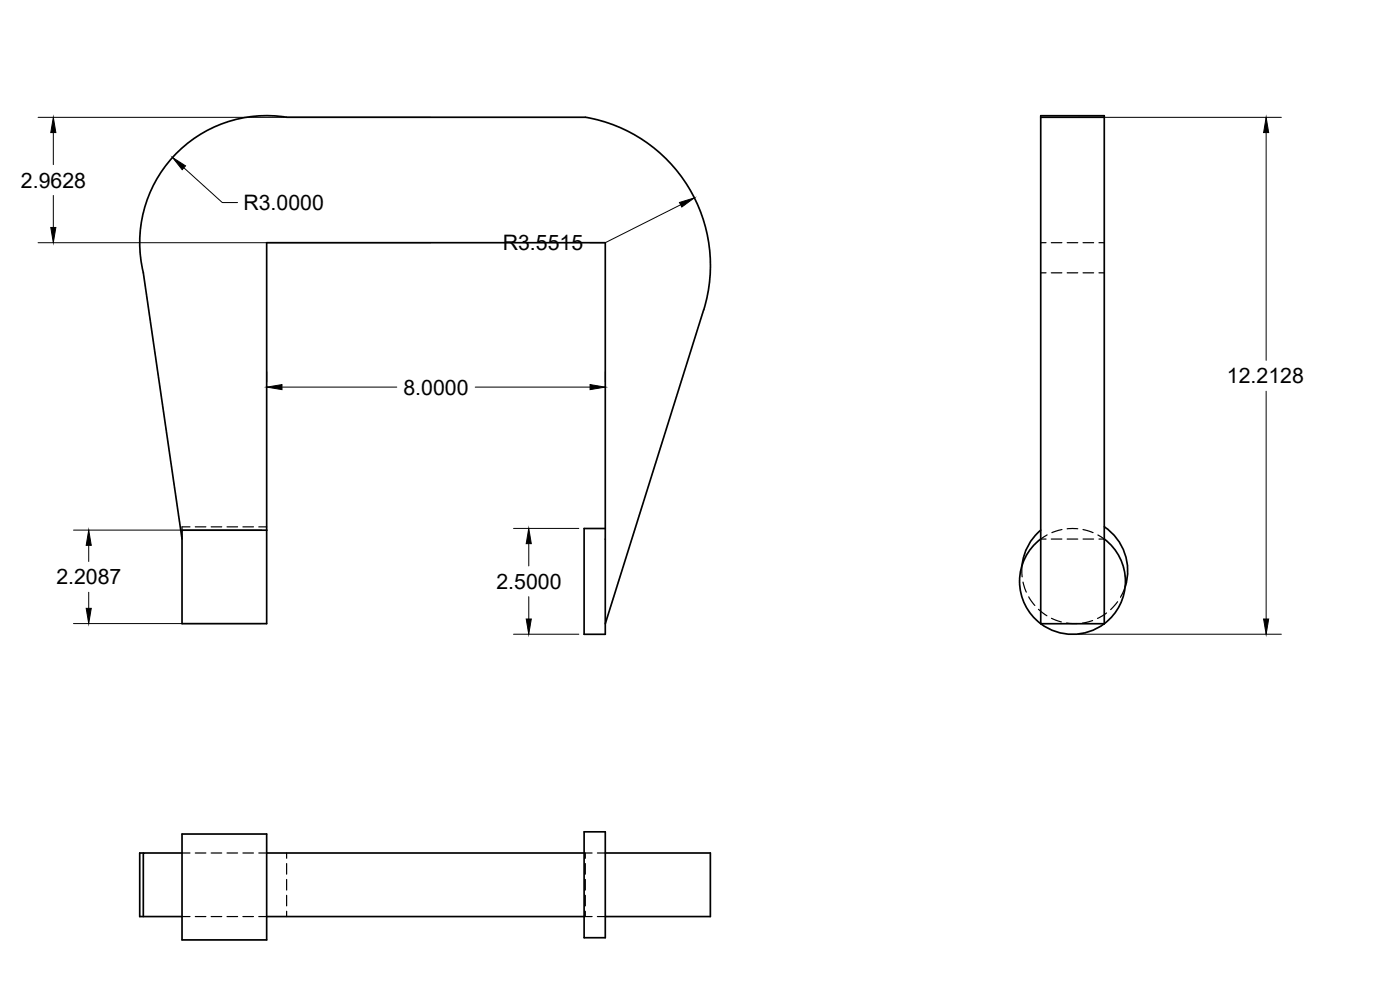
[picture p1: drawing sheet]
<svg xmlns="http://www.w3.org/2000/svg" width="420mm" height="297mm" viewBox="0 0 420 297" stroke-linecap="round" stroke-linejoin="round" font-family="sans-serif">
<!-- layer: MD_Visible -->
<g fill="none" stroke="#000" stroke-width=".51">
<path d="M175.7 35.2h-89.7a38.1 38.1 0 0 0-43 46.6l11.6 79.9M175.7 35.2a45.1 45.1 0 0 1 35.5 57.7l-29.5 94.2M312.3 35.2v-.5h19.1v152.4M331.4 35.2h-19.1v151.9h19.1M54.6 159.1h25.4v28h-25.4zM181.7 158.6h-6.4v31.7h6.4v-117.5h-101.7v86.3M312.4 159.1a15.9 15.9 0 0 0-5.7 10.5M331.4 158.1a15.9 15.9 0 0 1 6.3 17.9M312.3 161.7a15.9 15.9 0 0 0-3.1 22.3 15.9 15.9 0 0 0 22.2 3.1M331.4 161.7a15.9 15.9 0 0 1 0 25.4M43 255.9h-1.1v19.1h12.7M54.6 250.2h25.4v31.8h-25.4z"/>
<path d="M54.6 255.9h-11.6v19.1M80 255.9h95.3M175.3 249.6h6.4v31.8h-6.4zM181.7 255.9h31.5v19.1h-31.5M80 275h95.3"/>
</g>
<!-- layer: MD_Hidden -->
<g fill="none" stroke="#000" stroke-width=".36">
<path d="M312.3 72.8h1.6M315.5 72.8h3.2M320.3 72.8h3.1M325 72.8h3.2M329.8 72.8h1.6M312.3 81.9h1.6M315.5 81.9h3.2M320.3 81.9h3.1M325 81.9h3.2M329.8 81.9h1.6M57 158.1h-2.4v1M58.6 158.1h3.2"/>
<path d="M63.4 158.1h3.1M68.1 158.1h3.2M72.9 158.1h3.2M77.7 158.1h2.3M318.7 158.9l-3 .9M320.3 158.7h3.1M325 158.9l3 .9M306.7 169.6l.1 3.5M307 174.7l1 3M308.7 179.1l1.9 2.6M314.3 160.5l-2 1.2h1.6M315.5 161.7h3.2"/>
<path d="M320.3 161.7h3.1M325 161.7h3.2M329.5 160.5l1.9 1.2h-1.6M337.7 176.1l-1.4 3.1M311.7 182.8l2.5 1.9M315.6 185.5l2.9 1.1M320.1 186.9l3.2 .2M327.9 186.2l-3.1 .8M332.1 183.9l-2.7 1.7M335.4 180.5l-2.1 2.4M54.6 255.9h2.4M58.6 255.9h3.2"/>
<path d="M63.4 255.9h3.1M68.1 255.9h3.2M72.9 255.9h3.2M77.7 255.9h2.3M86 255.9v1.6M86 259.1v3.2M175.3 255.9h2.4M175.7 255.9v1.6M175.7 259.1v3.2M179.3 255.9h2.4M54.6 275h2.4M58.6 275h3.2"/>
<path d="M63.4 275h3.1M68.1 275h3.2M72.9 275h3.2M77.7 275h2.3M86 263.9v3.1M86 268.6v3.2M86 273.4v1.6M175.3 275h2.4M175.7 263.9v3.1M175.7 268.6v3.2M175.7 273.4v1.6M179.3 275h2.4"/>
</g>
<!-- layer: 0 -->
<g fill="none" stroke="#000" stroke-width=".3">
<path d="M11.4 35.2h117.9M16 39.8v9.6M323.5 35.2h61.1M380 39.8v68.3M16 58.6v9.6M55.2 50.3l11.5 10.5h4.6M11.4 72.8h117.9M204.3 61.4l-22.6 11.4h-4.6M80.1 111.6v3M84.6 116.1h34.5M142.6 116.1h34.5M181.7 111.6v3"/>
<path d="M380 117.4v68.3M22.1 159.1h56.4M154.1 158.5h19.6M26.6 163.6v4.9M26.6 177.7v4.8M158.7 163.1v6.7M158.7 179v6.7M22.1 187.1h56.4M154.1 190.3h19.6M323.5 190.3h61.1"/>
</g>
<path d="M16 35.2l.8 4.6h-1.6zM380 35.2l.7 4.6h-1.5zM51.8 47.3l3.9 2.5-1 1.1zM15.2 68.2h1.6l-.8 4.6zM203.9 60.8l4.5-1.4-3.8 2.7zM80.1 116.1l4.5-.7v1.5zM177.1 115.4l4.6 .7-4.6 .8zM26.6 159.1l.8 4.5h-1.5zM158.7 158.5l.7 4.6h-1.5zM25.9 182.5h1.5l-.8 4.6zM157.9 185.7h1.5l-.7 4.6zM379.2 185.7h1.5l-.7 4.6z" fill="#000" stroke="#000" stroke-width=".3"/>
<g font-size="6.4">
<text x="6.3" y="56.3">2.9628</text>
<text x="73.1" y="63">R3.0000</text>
<text x="150.9" y="75.1">R3.5515</text>
<text x="121.1" y="118.4">8.0000</text>
<text x="368.2" y="115">12.2128</text>
<text x="16.9" y="175.3">2.2087</text>
<text x="149" y="176.7">2.5000</text>
</g>
</svg>
